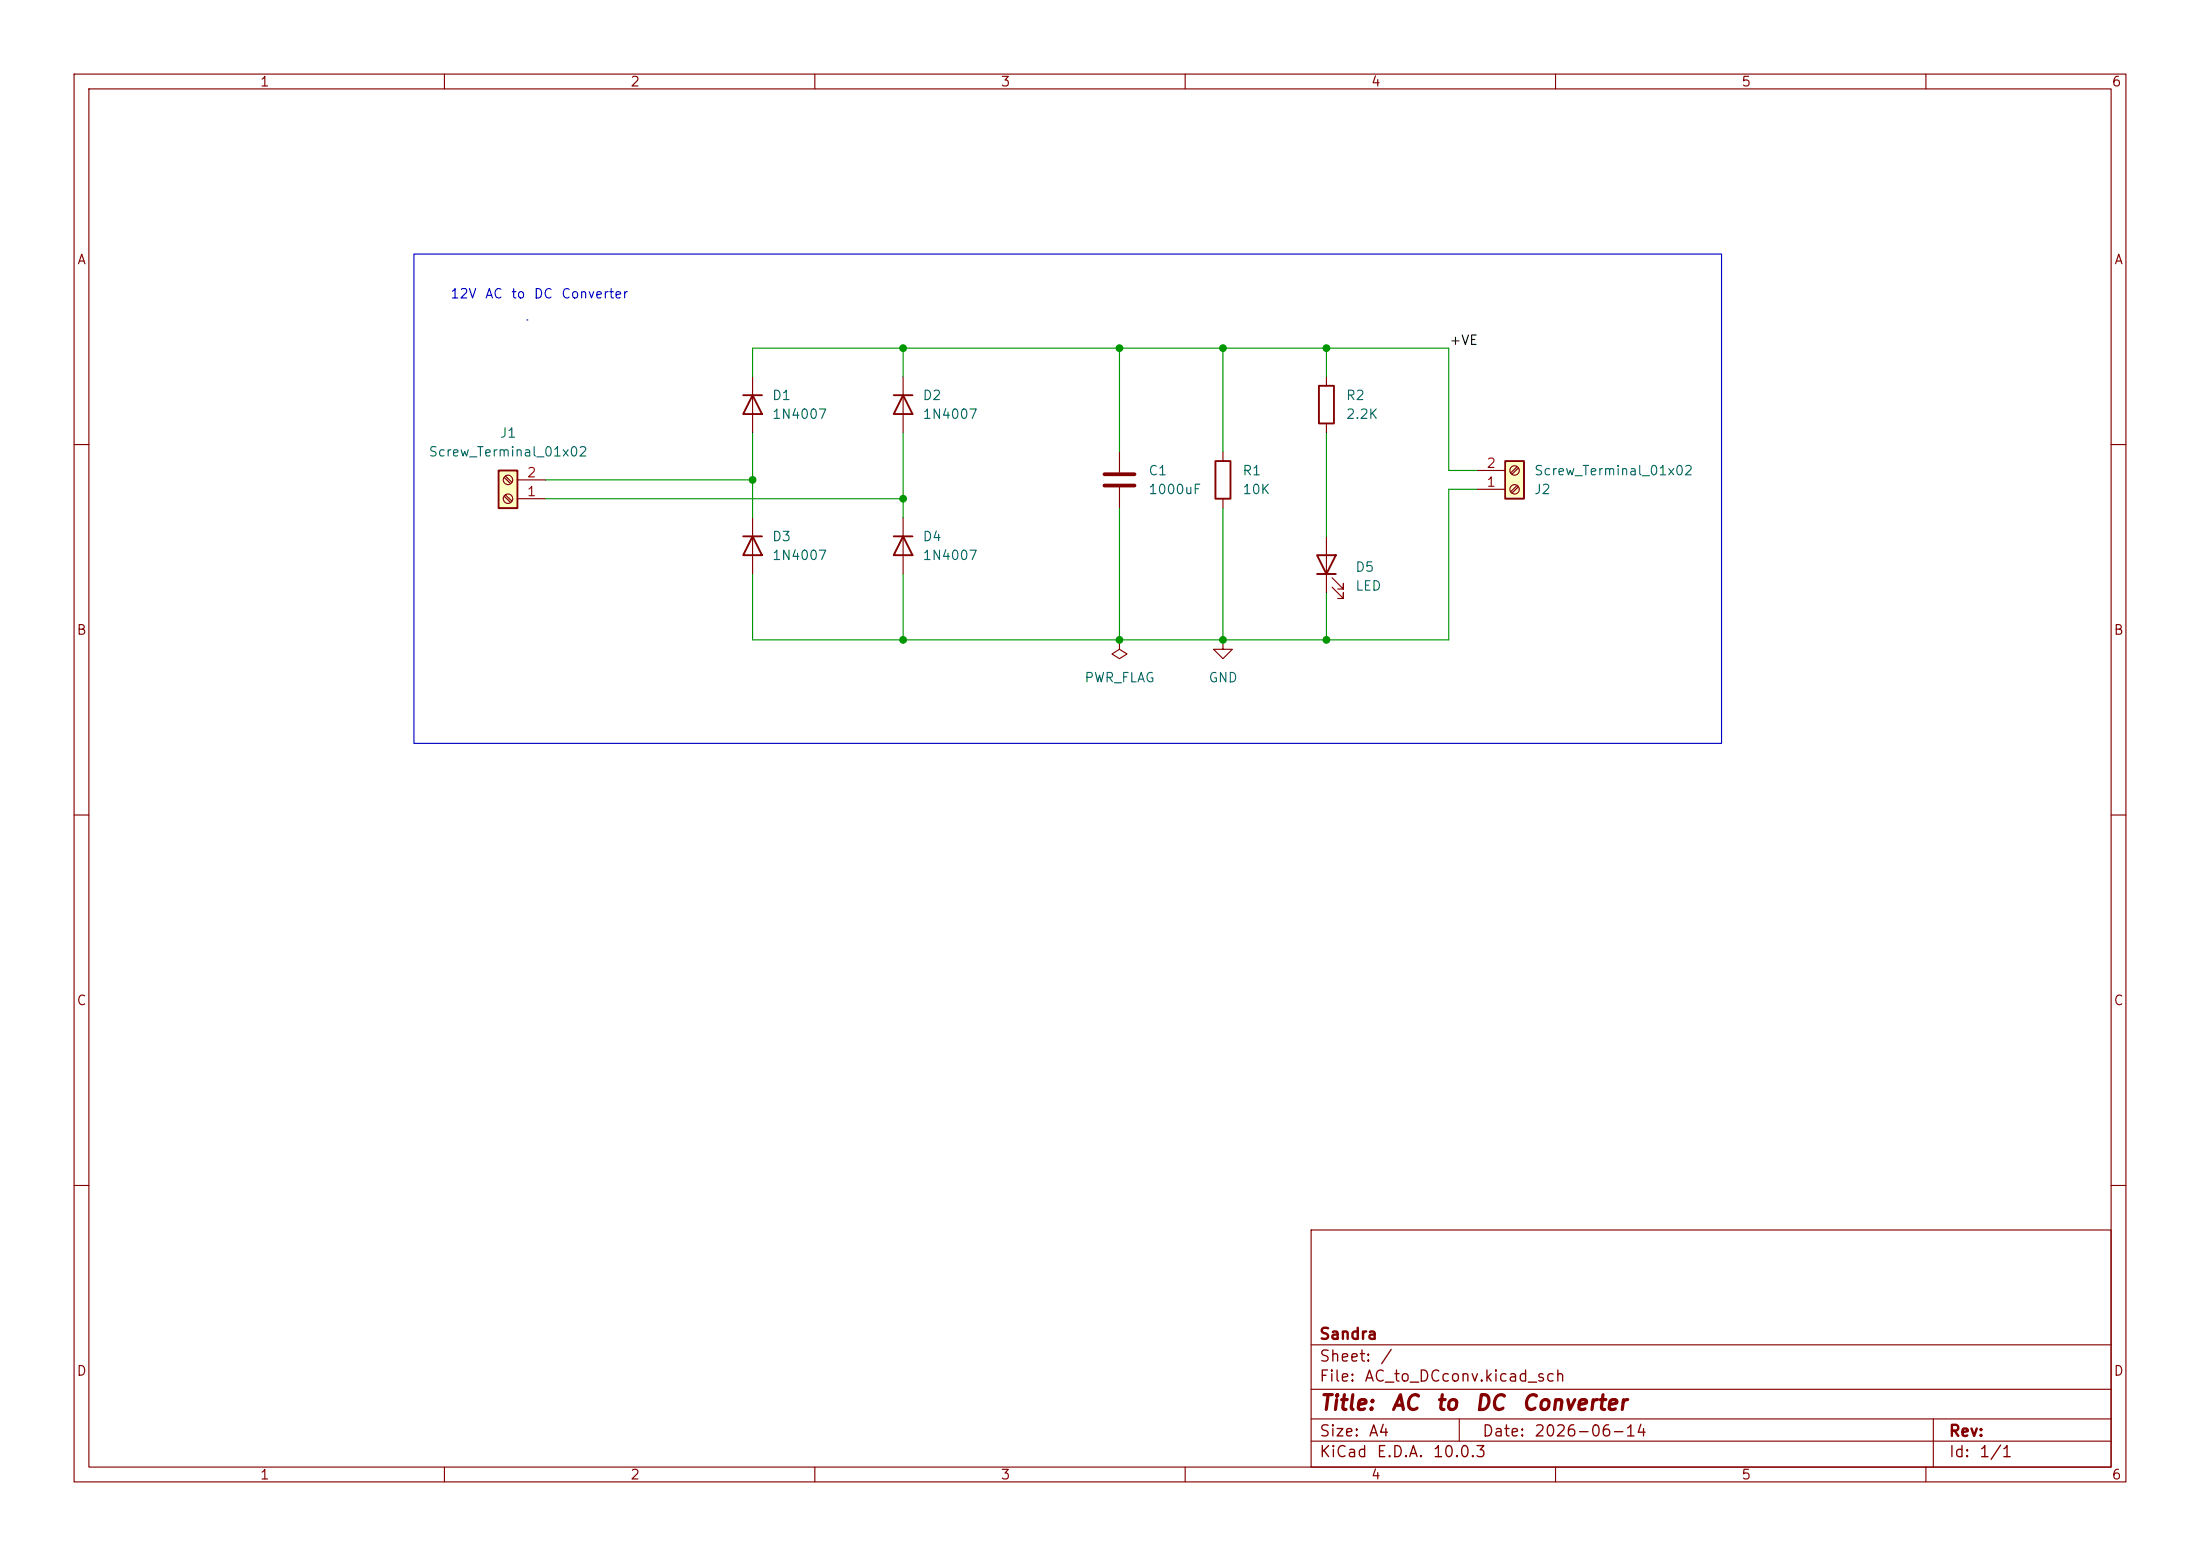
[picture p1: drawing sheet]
(kicad_sch
 (version 20260306)
 (generator "eeschema")
 (generator_version "10.0")
 (paper "A4")
 (title_block
  (title "AC to DC Converter")
  (date "2026-06-14")
  (company "Sandra"))
 (lib_symbols
  (symbol "Connector:Screw_Terminal_01x02"
   (pin_names
    (offset 1.016) (hide yes)) (exclude_from_sim no) (in_bom yes) (on_board yes)
   (in_pos_files yes)
   (duplicate_pin_numbers_are_jumpers no)
   (property "Reference" "J" (at 0 2.54 0) (show_name no) (do_not_autoplace no) (effects (font (size 1.27 1.27))))
   (property "Value" "Screw_Terminal_01x02" (at 0 -5.08 0) (show_name no) (do_not_autoplace no) (effects (font (size 1.27 1.27))))
   (property "Footprint" "" (at 0 0 0) (show_name no) (do_not_autoplace no) (hide yes) (effects (font (size 1.27 1.27))))
   (property "Datasheet" "" (at 0 0 0) (show_name no) (do_not_autoplace no) (hide yes) (effects (font (size 1.27 1.27))))
   (property "Description" "Generic screw terminal, single row, 01x02, script generated (kicad-library-utils/schlib/autogen/connector/)" (at 0 0 0) (show_name no) (do_not_autoplace no) (hide yes) (effects (font (size 1.27 1.27))))
   (symbol "Screw_Terminal_01x02_1_1"
    (rectangle (start -1.27 1.27) (end 1.27 -3.81) (stroke (width 0.254) (type default)) (fill (type background)))
    (polyline (pts (xy -0.5334 0.3302) (xy 0.3302 -0.508)) (stroke (width 0.1524) (type default)) (fill (type none)))
    (polyline (pts (xy -0.5334 -2.2098) (xy 0.3302 -3.048)) (stroke (width 0.1524) (type default)) (fill (type none)))
    (polyline (pts (xy -0.3556 0.508) (xy 0.508 -0.3302)) (stroke (width 0.1524) (type default)) (fill (type none)))
    (polyline (pts (xy -0.3556 -2.032) (xy 0.508 -2.8702)) (stroke (width 0.1524) (type default)) (fill (type none)))
    (circle (center 0 0) (radius 0.635) (stroke (width 0.1524) (type default)) (fill (type none)))
    (circle (center 0 -2.54) (radius 0.635) (stroke (width 0.1524) (type default)) (fill (type none)))
    (pin passive line (at -5.08 0 0) (length 3.81) (name "Pin_1" (effects (font (size 1.27 1.27)))) (number "1" (effects (font (size 1.27 1.27)))))
    (pin passive line (at -5.08 -2.54 0) (length 3.81) (name "Pin_2" (effects (font (size 1.27 1.27)))) (number "2" (effects (font (size 1.27 1.27))))))
   (embedded_fonts no))
  (symbol "Device:C"
   (pin_numbers (hide yes))
   (pin_names
    (offset 0.254)) (exclude_from_sim no) (in_bom yes) (on_board yes)
   (in_pos_files yes)
   (duplicate_pin_numbers_are_jumpers no)
   (property "Reference" "C" (at 0.635 2.54 0) (show_name no) (do_not_autoplace no) (effects (font (size 1.27 1.27)) (justify left)))
   (property "Value" "C" (at 0.635 -2.54 0) (show_name no) (do_not_autoplace no) (effects (font (size 1.27 1.27)) (justify left)))
   (property "Footprint" "" (at 0.9652 -3.81 0) (show_name no) (do_not_autoplace no) (hide yes) (effects (font (size 1.27 1.27))))
   (property "Datasheet" "" (at 0 0 0) (show_name no) (do_not_autoplace no) (hide yes) (effects (font (size 1.27 1.27))))
   (property "Description" "Unpolarized capacitor" (at 0 0 0) (show_name no) (do_not_autoplace no) (hide yes) (effects (font (size 1.27 1.27))))
   (symbol "C_0_1"
    (polyline (pts (xy -2.032 0.762) (xy 2.032 0.762)) (stroke (width 0.508) (type default)) (fill (type none)))
    (polyline (pts (xy -2.032 -0.762) (xy 2.032 -0.762)) (stroke (width 0.508) (type default)) (fill (type none))))
   (symbol "C_1_1"
    (pin passive line (at 0 3.81 270) (length 2.794) (name "" (effects (font (size 1.27 1.27)))) (number "1" (effects (font (size 1.27 1.27)))))
    (pin passive line (at 0 -3.81 90) (length 2.794) (name "" (effects (font (size 1.27 1.27)))) (number "2" (effects (font (size 1.27 1.27))))))
   (embedded_fonts no))
  (symbol "Device:LED"
   (pin_numbers (hide yes))
   (pin_names
    (offset 1.016) (hide yes)) (exclude_from_sim no) (in_bom yes) (on_board yes)
   (in_pos_files yes)
   (duplicate_pin_numbers_are_jumpers no)
   (property "Reference" "D" (at 0 2.54 0) (show_name no) (do_not_autoplace no) (effects (font (size 1.27 1.27))))
   (property "Value" "LED" (at 0 -2.54 0) (show_name no) (do_not_autoplace no) (effects (font (size 1.27 1.27))))
   (property "Footprint" "" (at 0 0 0) (show_name no) (do_not_autoplace no) (hide yes) (effects (font (size 1.27 1.27))))
   (property "Datasheet" "" (at 0 0 0) (show_name no) (do_not_autoplace no) (hide yes) (effects (font (size 1.27 1.27))))
   (property "Description" "Light emitting diode" (at 0 0 0) (show_name no) (do_not_autoplace no) (hide yes) (effects (font (size 1.27 1.27))))
   (property "Sim.Pins" "1=K 2=A" (at 0 0 0) (show_name no) (do_not_autoplace no) (hide yes) (effects (font (size 1.27 1.27))))
   (symbol "LED_0_1"
    (polyline (pts (xy -3.048 -0.762) (xy -4.572 -2.286) (xy -3.81 -2.286) (xy -4.572 -2.286) (xy -4.572 -1.524)) (stroke (width 0) (type default)) (fill (type none)))
    (polyline (pts (xy -1.778 -0.762) (xy -3.302 -2.286) (xy -2.54 -2.286) (xy -3.302 -2.286) (xy -3.302 -1.524)) (stroke (width 0) (type default)) (fill (type none)))
    (polyline (pts (xy -1.27 0) (xy 1.27 0)) (stroke (width 0) (type default)) (fill (type none)))
    (polyline (pts (xy -1.27 -1.27) (xy -1.27 1.27)) (stroke (width 0.254) (type default)) (fill (type none)))
    (polyline (pts (xy 1.27 -1.27) (xy 1.27 1.27) (xy -1.27 0) (xy 1.27 -1.27)) (stroke (width 0.254) (type default)) (fill (type none))))
   (symbol "LED_1_1"
    (pin passive line (at -3.81 0 0) (length 2.54) (name "K" (effects (font (size 1.27 1.27)))) (number "1" (effects (font (size 1.27 1.27)))))
    (pin passive line (at 3.81 0 180) (length 2.54) (name "A" (effects (font (size 1.27 1.27)))) (number "2" (effects (font (size 1.27 1.27))))))
   (embedded_fonts no))
  (symbol "Device:R"
   (pin_numbers (hide yes))
   (pin_names
    (offset 0)) (exclude_from_sim no) (in_bom yes) (on_board yes)
   (in_pos_files yes)
   (duplicate_pin_numbers_are_jumpers no)
   (property "Reference" "R" (at 2.032 0 90) (show_name no) (do_not_autoplace no) (effects (font (size 1.27 1.27))))
   (property "Value" "R" (at 0 0 90) (show_name no) (do_not_autoplace no) (effects (font (size 1.27 1.27))))
   (property "Footprint" "" (at -1.778 0 90) (show_name no) (do_not_autoplace no) (hide yes) (effects (font (size 1.27 1.27))))
   (property "Datasheet" "" (at 0 0 0) (show_name no) (do_not_autoplace no) (hide yes) (effects (font (size 1.27 1.27))))
   (property "Description" "Resistor" (at 0 0 0) (show_name no) (do_not_autoplace no) (hide yes) (effects (font (size 1.27 1.27))))
   (symbol "R_0_1"
    (rectangle (start -1.016 -2.54) (end 1.016 2.54) (stroke (width 0.254) (type default)) (fill (type none))))
   (symbol "R_1_1"
    (pin passive line (at 0 3.81 270) (length 1.27) (name "" (effects (font (size 1.27 1.27)))) (number "1" (effects (font (size 1.27 1.27)))))
    (pin passive line (at 0 -3.81 90) (length 1.27) (name "" (effects (font (size 1.27 1.27)))) (number "2" (effects (font (size 1.27 1.27))))))
   (embedded_fonts no))
  (symbol "Diode:1N4007"
   (pin_numbers (hide yes))
   (pin_names (hide yes)) (exclude_from_sim no) (in_bom yes) (on_board yes)
   (in_pos_files yes)
   (duplicate_pin_numbers_are_jumpers no)
   (property "Reference" "D" (at 0 2.54 0) (show_name no) (do_not_autoplace no) (effects (font (size 1.27 1.27))))
   (property "Value" "1N4007" (at 0 -2.54 0) (show_name no) (do_not_autoplace no) (effects (font (size 1.27 1.27))))
   (property "Footprint" "Diode_THT:D_DO-41_SOD81_P10.16mm_Horizontal" (at 0 -4.445 0) (show_name no) (do_not_autoplace no) (hide yes) (effects (font (size 1.27 1.27))))
   (property "Datasheet" "http://www.vishay.com/docs/88503/1n4001.pdf" (at 0 0 0) (show_name no) (do_not_autoplace no) (hide yes) (effects (font (size 1.27 1.27))))
   (property "Description" "1000V 1A General Purpose Rectifier Diode, DO-41" (at 0 0 0) (show_name no) (do_not_autoplace no) (hide yes) (effects (font (size 1.27 1.27))))
   (property "Sim.Device" "D" (at 0 0 0) (show_name no) (do_not_autoplace no) (hide yes) (effects (font (size 1.27 1.27))))
   (property "Sim.Pins" "1=K 2=A" (at 0 0 0) (show_name no) (do_not_autoplace no) (hide yes) (effects (font (size 1.27 1.27))))
   (symbol "1N4007_0_1"
    (polyline (pts (xy -1.27 1.27) (xy -1.27 -1.27)) (stroke (width 0.254) (type default)) (fill (type none)))
    (polyline (pts (xy 1.27 1.27) (xy 1.27 -1.27) (xy -1.27 0) (xy 1.27 1.27)) (stroke (width 0.254) (type default)) (fill (type none)))
    (polyline (pts (xy 1.27 0) (xy -1.27 0)) (stroke (width 0) (type default)) (fill (type none))))
   (symbol "1N4007_1_1"
    (pin passive line (at -3.81 0 0) (length 2.54) (name "K" (effects (font (size 1.27 1.27)))) (number "1" (effects (font (size 1.27 1.27)))))
    (pin passive line (at 3.81 0 180) (length 2.54) (name "A" (effects (font (size 1.27 1.27)))) (number "2" (effects (font (size 1.27 1.27))))))
   (embedded_fonts no))
  (symbol "power:GND"
   (power global)
   (pin_numbers (hide yes))
   (pin_names
    (offset 0) (hide yes)) (exclude_from_sim no) (in_bom yes) (on_board yes)
   (in_pos_files yes)
   (duplicate_pin_numbers_are_jumpers no)
   (property "Reference" "#PWR" (at 0 -6.35 0) (show_name no) (do_not_autoplace no) (hide yes) (effects (font (size 1.27 1.27))))
   (property "Value" "GND" (at 0 -3.81 0) (show_name no) (do_not_autoplace no) (effects (font (size 1.27 1.27))))
   (property "Footprint" "" (at 0 0 0) (show_name no) (do_not_autoplace no) (hide yes) (effects (font (size 1.27 1.27))))
   (property "Datasheet" "" (at 0 0 0) (show_name no) (do_not_autoplace no) (hide yes) (effects (font (size 1.27 1.27))))
   (property "Description" "Power symbol creates a global label with name \"GND\" , ground" (at 0 0 0) (show_name no) (do_not_autoplace no) (hide yes) (effects (font (size 1.27 1.27))))
   (symbol "GND_0_1"
    (polyline (pts (xy 0 0) (xy 0 -1.27) (xy 1.27 -1.27) (xy 0 -2.54) (xy -1.27 -1.27) (xy 0 -1.27)) (stroke (width 0) (type default)) (fill (type none))))
   (symbol "GND_1_1"
    (pin power_in line (at 0 0 270) (length 0) (name "" (effects (font (size 1.27 1.27)))) (number "1" (effects (font (size 1.27 1.27))))))
   (embedded_fonts no))
  (symbol "power:PWR_FLAG"
   (power global)
   (pin_numbers (hide yes))
   (pin_names
    (offset 0) (hide yes)) (exclude_from_sim no) (in_bom yes) (on_board yes)
   (in_pos_files yes)
   (duplicate_pin_numbers_are_jumpers no)
   (property "Reference" "#FLG" (at 0 1.905 0) (show_name no) (do_not_autoplace no) (hide yes) (effects (font (size 1.27 1.27))))
   (property "Value" "PWR_FLAG" (at 0 3.81 0) (show_name no) (do_not_autoplace no) (effects (font (size 1.27 1.27))))
   (property "Footprint" "" (at 0 0 0) (show_name no) (do_not_autoplace no) (hide yes) (effects (font (size 1.27 1.27))))
   (property "Datasheet" "" (at 0 0 0) (show_name no) (do_not_autoplace no) (hide yes) (effects (font (size 1.27 1.27))))
   (property "Description" "Special symbol for telling ERC where power comes from" (at 0 0 0) (show_name no) (do_not_autoplace no) (hide yes) (effects (font (size 1.27 1.27))))
   (symbol "PWR_FLAG_0_0"
    (pin power_out line (at 0 0 90) (length 0) (name "" (effects (font (size 1.27 1.27)))) (number "1" (effects (font (size 1.27 1.27))))))
   (symbol "PWR_FLAG_0_1"
    (polyline (pts (xy 0 0) (xy 0 1.27) (xy -1.016 1.905) (xy 0 2.54) (xy 1.016 1.905) (xy 0 1.27)) (stroke (width 0) (type default)) (fill (type none))))
   (embedded_fonts no)))
 (rectangle
  (start 71.12 43.18)
  (end 71.12 43.18)
  (stroke (width 0) (type default))
  (fill (type none)))
 (rectangle
  (start 55.88 34.29)
  (end 232.41 100.33)
  (stroke (width 0) (type default))
  (fill (type none)))
 (text "12V AC to DC Converter\n"
  (exclude_from_sim no)
  (at 72.39 39.878 0)
  (effects (font (size 1.27 1.27))))
 (junction
  (at 179.07 86.36)
  (diameter 0)
  (color 0 0 0 0))
 (junction
  (at 179.07 46.99)
  (diameter 0)
  (color 0 0 0 0))
 (junction
  (at 151.13 86.36)
  (diameter 0)
  (color 0 0 0 0))
 (junction
  (at 151.13 46.99)
  (diameter 0)
  (color 0 0 0 0))
 (junction
  (at 121.92 46.99)
  (diameter 0)
  (color 0 0 0 0))
 (junction
  (at 121.92 86.36)
  (diameter 0)
  (color 0 0 0 0))
 (junction
  (at 165.1 46.99)
  (diameter 0)
  (color 0 0 0 0))
 (junction
  (at 165.1 86.36)
  (diameter 0)
  (color 0 0 0 0))
 (junction
  (at 101.6 64.77)
  (diameter 0)
  (color 0 0 0 0))
 (junction
  (at 121.92 67.31)
  (diameter 0)
  (color 0 0 0 0))
 (wire
  (pts (xy 101.6 86.36) (xy 121.92 86.36))
  (stroke (width 0) (type default)))
 (wire
  (pts (xy 165.1 68.58) (xy 165.1 86.36))
  (stroke (width 0) (type default)))
 (wire
  (pts (xy 101.6 77.47) (xy 101.6 86.36))
  (stroke (width 0) (type default)))
 (wire
  (pts (xy 199.39 66.04) (xy 195.58 66.04))
  (stroke (width 0) (type default)))
 (wire
  (pts (xy 151.13 60.96) (xy 151.13 46.99))
  (stroke (width 0) (type default)))
 (wire
  (pts (xy 165.1 60.96) (xy 165.1 46.99))
  (stroke (width 0) (type default)))
 (wire
  (pts (xy 121.92 50.8) (xy 121.92 46.99))
  (stroke (width 0) (type default)))
 (wire
  (pts (xy 121.92 46.99) (xy 151.13 46.99))
  (stroke (width 0) (type default)))
 (wire
  (pts (xy 195.58 86.36) (xy 179.07 86.36))
  (stroke (width 0) (type default)))
 (wire
  (pts (xy 195.58 63.5) (xy 195.58 46.99))
  (stroke (width 0) (type default)))
 (wire
  (pts (xy 121.92 77.47) (xy 121.92 86.36))
  (stroke (width 0) (type default)))
 (wire
  (pts (xy 121.92 46.99) (xy 101.6 46.99))
  (stroke (width 0) (type default)))
 (wire
  (pts (xy 179.07 46.99) (xy 195.58 46.99))
  (stroke (width 0) (type default)))
 (wire
  (pts (xy 165.1 86.36) (xy 151.13 86.36))
  (stroke (width 0) (type default)))
 (wire
  (pts (xy 151.13 46.99) (xy 165.1 46.99))
  (stroke (width 0) (type default)))
 (wire
  (pts (xy 73.66 64.77) (xy 101.6 64.77))
  (stroke (width 0) (type default)))
 (wire
  (pts (xy 179.07 58.42) (xy 179.07 72.39))
  (stroke (width 0) (type default)))
 (wire
  (pts (xy 73.66 67.31) (xy 121.92 67.31))
  (stroke (width 0) (type default)))
 (wire
  (pts (xy 151.13 68.58) (xy 151.13 86.36))
  (stroke (width 0) (type default)))
 (wire
  (pts (xy 121.92 67.31) (xy 121.92 69.85))
  (stroke (width 0) (type default)))
 (wire
  (pts (xy 199.39 63.5) (xy 195.58 63.5))
  (stroke (width 0) (type default)))
 (wire
  (pts (xy 101.6 64.77) (xy 101.6 69.85))
  (stroke (width 0) (type default)))
 (wire
  (pts (xy 101.6 46.99) (xy 101.6 50.8))
  (stroke (width 0) (type default)))
 (wire
  (pts (xy 121.92 58.42) (xy 121.92 67.31))
  (stroke (width 0) (type default)))
 (wire
  (pts (xy 179.07 50.8) (xy 179.07 46.99))
  (stroke (width 0) (type default)))
 (wire
  (pts (xy 151.13 86.36) (xy 121.92 86.36))
  (stroke (width 0) (type default)))
 (wire
  (pts (xy 179.07 86.36) (xy 165.1 86.36))
  (stroke (width 0) (type default)))
 (wire
  (pts (xy 179.07 80.01) (xy 179.07 86.36))
  (stroke (width 0) (type default)))
 (wire
  (pts (xy 101.6 58.42) (xy 101.6 64.77))
  (stroke (width 0) (type default)))
 (wire
  (pts (xy 195.58 66.04) (xy 195.58 86.36))
  (stroke (width 0) (type default)))
 (wire
  (pts (xy 165.1 46.99) (xy 179.07 46.99))
  (stroke (width 0) (type default)))
 (label "+VE"
  (at 195.58 46.99 0)
  (effects (font (size 1.27 1.27)) (justify left bottom)))
 (symbol
  (lib_id "Device:C")
  (at 151.13 64.77 0)
  (unit 1)
  (body_style 1)
  (exclude_from_sim yes)
  (in_bom yes)
  (on_board yes)
  (in_pos_files yes)
  (dnp no)
  (fields_autoplaced yes)
  (property "Reference" "C1" (at 154.94 63.4999 0) (show_name no) (do_not_autoplace no) (effects (font (size 1.27 1.27)) (justify left)))
  (property "Value" "1000uF" (at 154.94 66.0399 0) (show_name no) (do_not_autoplace no) (effects (font (size 1.27 1.27)) (justify left)))
  (property "Footprint" "Capacitor_THT:C_Radial_D8.0mm_H11.5mm_P3.50mm" (at 152.0952 68.58 0) (hide yes) (show_name no) (do_not_autoplace no) (effects (font (size 1.27 1.27))))
  (property "Datasheet" "" (at 151.13 64.77 0) (hide yes) (show_name no) (do_not_autoplace no) (effects (font (size 1.27 1.27))))
  (property "Description" "Unpolarized capacitor" (at 151.13 64.77 0) (hide yes) (show_name no) (do_not_autoplace no) (effects (font (size 1.27 1.27))))
  (pin "1")
  (pin "2"))
 (symbol
  (lib_id "Device:R")
  (at 179.07 54.61 0)
  (unit 1)
  (body_style 1)
  (exclude_from_sim no)
  (in_bom yes)
  (on_board yes)
  (in_pos_files yes)
  (dnp no)
  (fields_autoplaced yes)
  (property "Reference" "R2" (at 181.61 53.3399 0) (show_name no) (do_not_autoplace no) (effects (font (size 1.27 1.27)) (justify left)))
  (property "Value" "2.2K" (at 181.61 55.8799 0) (show_name no) (do_not_autoplace no) (effects (font (size 1.27 1.27)) (justify left)))
  (property "Footprint" "Resistor_THT:R_Axial_DIN0204_L3.6mm_D1.6mm_P7.62mm_Horizontal" (at 177.292 54.61 90) (hide yes) (show_name no) (do_not_autoplace no) (effects (font (size 1.27 1.27))))
  (property "Datasheet" "" (at 179.07 54.61 0) (hide yes) (show_name no) (do_not_autoplace no) (effects (font (size 1.27 1.27))))
  (property "Description" "Resistor" (at 179.07 54.61 0) (hide yes) (show_name no) (do_not_autoplace no) (effects (font (size 1.27 1.27))))
  (pin "1")
  (pin "2"))
 (symbol
  (lib_id "Diode:1N4007")
  (at 101.6 54.61 270)
  (unit 1)
  (body_style 1)
  (exclude_from_sim no)
  (in_bom yes)
  (on_board yes)
  (in_pos_files yes)
  (dnp no)
  (fields_autoplaced yes)
  (property "Reference" "D1" (at 104.14 53.3399 90) (show_name no) (do_not_autoplace no) (effects (font (size 1.27 1.27)) (justify left)))
  (property "Value" "1N4007" (at 104.14 55.8799 90) (show_name no) (do_not_autoplace no) (effects (font (size 1.27 1.27)) (justify left)))
  (property "Footprint" "Diode_THT:D_DO-41_SOD81_P10.16mm_Horizontal" (at 97.155 54.61 0) (hide yes) (show_name no) (do_not_autoplace no) (effects (font (size 1.27 1.27))))
  (property "Datasheet" "http://www.vishay.com/docs/88503/1n4001.pdf" (at 101.6 54.61 0) (hide yes) (show_name no) (do_not_autoplace no) (effects (font (size 1.27 1.27))))
  (property "Description" "1000V 1A General Purpose Rectifier Diode, DO-41" (at 101.6 54.61 0) (hide yes) (show_name no) (do_not_autoplace no) (effects (font (size 1.27 1.27))))
  (property "Sim.Device" "D" (at 101.6 54.61 0) (hide yes) (show_name no) (do_not_autoplace no) (effects (font (size 1.27 1.27))))
  (property "Sim.Pins" "1=K 2=A" (at 101.6 54.61 0) (hide yes) (show_name no) (do_not_autoplace no) (effects (font (size 1.27 1.27))))
  (pin "1")
  (pin "2"))
 (symbol
  (lib_id "Device:R")
  (at 165.1 64.77 0)
  (unit 1)
  (body_style 1)
  (exclude_from_sim no)
  (in_bom yes)
  (on_board yes)
  (in_pos_files yes)
  (dnp no)
  (fields_autoplaced yes)
  (property "Reference" "R1" (at 167.64 63.4999 0) (show_name no) (do_not_autoplace no) (effects (font (size 1.27 1.27)) (justify left)))
  (property "Value" "10K" (at 167.64 66.0399 0) (show_name no) (do_not_autoplace no) (effects (font (size 1.27 1.27)) (justify left)))
  (property "Footprint" "Resistor_THT:R_Axial_DIN0204_L3.6mm_D1.6mm_P7.62mm_Horizontal" (at 163.322 64.77 90) (hide yes) (show_name no) (do_not_autoplace no) (effects (font (size 1.27 1.27))))
  (property "Datasheet" "" (at 165.1 64.77 0) (hide yes) (show_name no) (do_not_autoplace no) (effects (font (size 1.27 1.27))))
  (property "Description" "Resistor" (at 165.1 64.77 0) (hide yes) (show_name no) (do_not_autoplace no) (effects (font (size 1.27 1.27))))
  (pin "1")
  (pin "2"))
 (symbol
  (lib_id "Diode:1N4007")
  (at 121.92 54.61 270)
  (unit 1)
  (body_style 1)
  (exclude_from_sim no)
  (in_bom yes)
  (on_board yes)
  (in_pos_files yes)
  (dnp no)
  (fields_autoplaced yes)
  (property "Reference" "D2" (at 124.46 53.3399 90) (show_name no) (do_not_autoplace no) (effects (font (size 1.27 1.27)) (justify left)))
  (property "Value" "1N4007" (at 124.46 55.8799 90) (show_name no) (do_not_autoplace no) (effects (font (size 1.27 1.27)) (justify left)))
  (property "Footprint" "Diode_THT:D_DO-41_SOD81_P10.16mm_Horizontal" (at 117.475 54.61 0) (hide yes) (show_name no) (do_not_autoplace no) (effects (font (size 1.27 1.27))))
  (property "Datasheet" "http://www.vishay.com/docs/88503/1n4001.pdf" (at 121.92 54.61 0) (hide yes) (show_name no) (do_not_autoplace no) (effects (font (size 1.27 1.27))))
  (property "Description" "1000V 1A General Purpose Rectifier Diode, DO-41" (at 121.92 54.61 0) (hide yes) (show_name no) (do_not_autoplace no) (effects (font (size 1.27 1.27))))
  (property "Sim.Device" "D" (at 121.92 54.61 0) (hide yes) (show_name no) (do_not_autoplace no) (effects (font (size 1.27 1.27))))
  (property "Sim.Pins" "1=K 2=A" (at 121.92 54.61 0) (hide yes) (show_name no) (do_not_autoplace no) (effects (font (size 1.27 1.27))))
  (pin "1")
  (pin "2"))
 (symbol
  (lib_id "Diode:1N4007")
  (at 101.6 73.66 270)
  (unit 1)
  (body_style 1)
  (exclude_from_sim no)
  (in_bom yes)
  (on_board yes)
  (in_pos_files yes)
  (dnp no)
  (fields_autoplaced yes)
  (property "Reference" "D3" (at 104.14 72.3899 90) (show_name no) (do_not_autoplace no) (effects (font (size 1.27 1.27)) (justify left)))
  (property "Value" "1N4007" (at 104.14 74.9299 90) (show_name no) (do_not_autoplace no) (effects (font (size 1.27 1.27)) (justify left)))
  (property "Footprint" "Diode_THT:D_DO-41_SOD81_P10.16mm_Horizontal" (at 97.155 73.66 0) (hide yes) (show_name no) (do_not_autoplace no) (effects (font (size 1.27 1.27))))
  (property "Datasheet" "http://www.vishay.com/docs/88503/1n4001.pdf" (at 101.6 73.66 0) (hide yes) (show_name no) (do_not_autoplace no) (effects (font (size 1.27 1.27))))
  (property "Description" "1000V 1A General Purpose Rectifier Diode, DO-41" (at 101.6 73.66 0) (hide yes) (show_name no) (do_not_autoplace no) (effects (font (size 1.27 1.27))))
  (property "Sim.Device" "D" (at 101.6 73.66 0) (hide yes) (show_name no) (do_not_autoplace no) (effects (font (size 1.27 1.27))))
  (property "Sim.Pins" "1=K 2=A" (at 101.6 73.66 0) (hide yes) (show_name no) (do_not_autoplace no) (effects (font (size 1.27 1.27))))
  (pin "1")
  (pin "2"))
 (symbol
  (lib_id "power:PWR_FLAG")
  (at 151.13 86.36 180)
  (unit 1)
  (body_style 1)
  (exclude_from_sim no)
  (in_bom yes)
  (on_board yes)
  (in_pos_files yes)
  (dnp no)
  (fields_autoplaced yes)
  (property "Reference" "#FLG01" (at 151.13 88.265 0) (hide yes) (show_name no) (do_not_autoplace no) (effects (font (size 1.27 1.27))))
  (property "Value" "PWR_FLAG" (at 151.13 91.44 0) (show_name no) (do_not_autoplace no) (effects (font (size 1.27 1.27))))
  (property "Footprint" "" (at 151.13 86.36 0) (hide yes) (show_name no) (do_not_autoplace no) (effects (font (size 1.27 1.27))))
  (property "Datasheet" "" (at 151.13 86.36 0) (hide yes) (show_name no) (do_not_autoplace no) (effects (font (size 1.27 1.27))))
  (property "Description" "Special symbol for telling ERC where power comes from" (at 151.13 86.36 0) (hide yes) (show_name no) (do_not_autoplace no) (effects (font (size 1.27 1.27))))
  (pin "1"))
 (symbol
  (lib_id "Diode:1N4007")
  (at 121.92 73.66 270)
  (unit 1)
  (body_style 1)
  (exclude_from_sim no)
  (in_bom yes)
  (on_board yes)
  (in_pos_files yes)
  (dnp no)
  (fields_autoplaced yes)
  (property "Reference" "D4" (at 124.46 72.3899 90) (show_name no) (do_not_autoplace no) (effects (font (size 1.27 1.27)) (justify left)))
  (property "Value" "1N4007" (at 124.46 74.9299 90) (show_name no) (do_not_autoplace no) (effects (font (size 1.27 1.27)) (justify left)))
  (property "Footprint" "Diode_THT:D_DO-41_SOD81_P10.16mm_Horizontal" (at 117.475 73.66 0) (hide yes) (show_name no) (do_not_autoplace no) (effects (font (size 1.27 1.27))))
  (property "Datasheet" "http://www.vishay.com/docs/88503/1n4001.pdf" (at 121.92 73.66 0) (hide yes) (show_name no) (do_not_autoplace no) (effects (font (size 1.27 1.27))))
  (property "Description" "1000V 1A General Purpose Rectifier Diode, DO-41" (at 121.92 73.66 0) (hide yes) (show_name no) (do_not_autoplace no) (effects (font (size 1.27 1.27))))
  (property "Sim.Device" "D" (at 121.92 73.66 0) (hide yes) (show_name no) (do_not_autoplace no) (effects (font (size 1.27 1.27))))
  (property "Sim.Pins" "1=K 2=A" (at 121.92 73.66 0) (hide yes) (show_name no) (do_not_autoplace no) (effects (font (size 1.27 1.27))))
  (pin "1")
  (pin "2"))
 (symbol
  (lib_id "Connector:Screw_Terminal_01x02")
  (at 204.47 66.04 0)
  (mirror x)
  (unit 1)
  (body_style 1)
  (exclude_from_sim no)
  (in_bom yes)
  (on_board yes)
  (in_pos_files yes)
  (dnp no)
  (property "Reference" "J2" (at 207.01 66.0401 0) (show_name no) (do_not_autoplace no) (effects (font (size 1.27 1.27)) (justify left)))
  (property "Value" "Screw_Terminal_01x02" (at 207.01 63.5001 0) (show_name no) (do_not_autoplace no) (effects (font (size 1.27 1.27)) (justify left)))
  (property "Footprint" "TerminalBlock_Phoenix:TerminalBlock_Phoenix_MKDS-1,5-2-5.08_1x02_P5.08mm_Horizontal" (at 204.47 66.04 0) (hide yes) (show_name no) (do_not_autoplace no) (effects (font (size 1.27 1.27))))
  (property "Datasheet" "" (at 204.47 66.04 0) (hide yes) (show_name no) (do_not_autoplace no) (effects (font (size 1.27 1.27))))
  (property "Description" "Generic screw terminal, single row, 01x02, script generated (kicad-library-utils/schlib/autogen/connector/)" (at 204.47 66.04 0) (hide yes) (show_name no) (do_not_autoplace no) (effects (font (size 1.27 1.27))))
  (pin "1")
  (pin "2"))
 (symbol
  (lib_id "Device:LED")
  (at 179.07 76.2 90)
  (unit 1)
  (body_style 1)
  (exclude_from_sim no)
  (in_bom yes)
  (on_board yes)
  (in_pos_files yes)
  (dnp no)
  (fields_autoplaced yes)
  (property "Reference" "D5" (at 182.88 76.5174 90) (show_name no) (do_not_autoplace no) (effects (font (size 1.27 1.27)) (justify right)))
  (property "Value" "LED" (at 182.88 79.0574 90) (show_name no) (do_not_autoplace no) (effects (font (size 1.27 1.27)) (justify right)))
  (property "Footprint" "LED_THT:LED_D5.0mm" (at 179.07 76.2 0) (hide yes) (show_name no) (do_not_autoplace no) (effects (font (size 1.27 1.27))))
  (property "Datasheet" "" (at 179.07 76.2 0) (hide yes) (show_name no) (do_not_autoplace no) (effects (font (size 1.27 1.27))))
  (property "Description" "Light emitting diode" (at 179.07 76.2 0) (hide yes) (show_name no) (do_not_autoplace no) (effects (font (size 1.27 1.27))))
  (property "Sim.Pins" "1=K 2=A" (at 179.07 76.2 0) (hide yes) (show_name no) (do_not_autoplace no) (effects (font (size 1.27 1.27))))
  (pin "2")
  (pin "1"))
 (symbol
  (lib_id "power:GND")
  (at 165.1 86.36 0)
  (unit 1)
  (body_style 1)
  (exclude_from_sim no)
  (in_bom yes)
  (on_board yes)
  (in_pos_files yes)
  (dnp no)
  (fields_autoplaced yes)
  (property "Reference" "#PWR01" (at 165.1 92.71 0) (hide yes) (show_name no) (do_not_autoplace no) (effects (font (size 1.27 1.27))))
  (property "Value" "GND" (at 165.1 91.44 0) (show_name no) (do_not_autoplace no) (effects (font (size 1.27 1.27))))
  (property "Footprint" "" (at 165.1 86.36 0) (hide yes) (show_name no) (do_not_autoplace no) (effects (font (size 1.27 1.27))))
  (property "Datasheet" "" (at 165.1 86.36 0) (hide yes) (show_name no) (do_not_autoplace no) (effects (font (size 1.27 1.27))))
  (property "Description" "Power symbol creates a global label with name \"GND\" , ground" (at 165.1 86.36 0) (hide yes) (show_name no) (do_not_autoplace no) (effects (font (size 1.27 1.27))))
  (pin "1"))
 (symbol
  (lib_id "Connector:Screw_Terminal_01x02")
  (at 68.58 67.31 180)
  (unit 1)
  (body_style 1)
  (exclude_from_sim no)
  (in_bom yes)
  (on_board yes)
  (in_pos_files yes)
  (dnp no)
  (fields_autoplaced yes)
  (property "Reference" "J1" (at 68.58 58.42 0) (show_name no) (do_not_autoplace no) (effects (font (size 1.27 1.27))))
  (property "Value" "Screw_Terminal_01x02" (at 68.58 60.96 0) (show_name no) (do_not_autoplace no) (effects (font (size 1.27 1.27))))
  (property "Footprint" "TerminalBlock_Phoenix:TerminalBlock_Phoenix_MKDS-1,5-2-5.08_1x02_P5.08mm_Horizontal" (at 68.58 67.31 0) (hide yes) (show_name no) (do_not_autoplace no) (effects (font (size 1.27 1.27))))
  (property "Datasheet" "" (at 68.58 67.31 0) (hide yes) (show_name no) (do_not_autoplace no) (effects (font (size 1.27 1.27))))
  (property "Description" "Generic screw terminal, single row, 01x02, script generated (kicad-library-utils/schlib/autogen/connector/)" (at 68.58 67.31 0) (hide yes) (show_name no) (do_not_autoplace no) (effects (font (size 1.27 1.27))))
  (pin "1")
  (pin "2"))
 (sheet_instances
  (path ""
   (page "1")))
 (embedded_fonts no))
